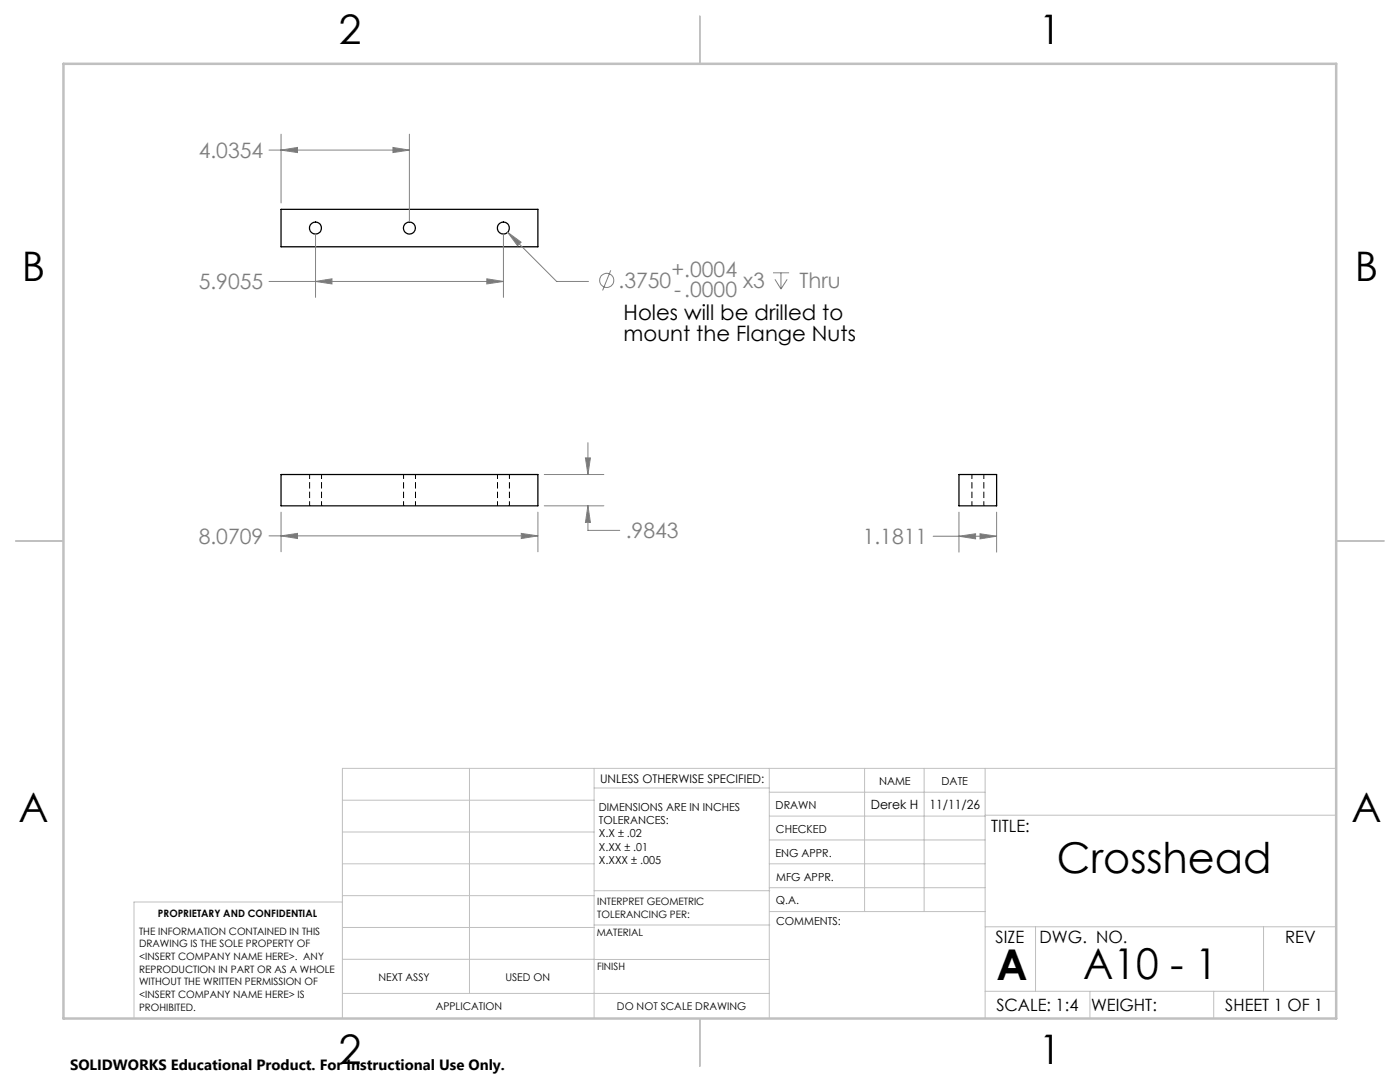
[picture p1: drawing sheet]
<svg xmlns="http://www.w3.org/2000/svg" width="279mm" height="216mm" viewBox="0 0 279 216" stroke-linecap="round" stroke-linejoin="round" font-family="sans-serif">
<path d="M61.8 94.7v6.2M80.5 94.7v6.2M99.3 94.7v6.2M194 94.7v6.2M64.2 100.9v-6.2M82.9 100.9v-6.2M101.7 100.9v-6.2M196.3 100.9v-6.2" fill="none" stroke="#000" stroke-width=".2" stroke-dasharray="1.3 .6" stroke-dashoffset=".4" stroke-linecap="butt"/>
<g fill="none" stroke="#000" stroke-width=".25">
<path d="M56.1 41.8h51.3v7.4h-51.3zM56.1 94.7h51.3v6.2h-51.3zM191.4 94.7h7.5v6.2h-7.5z"/>
<circle cx="63" cy="45.5" r="1.2"/>
<circle cx="81.7" cy="45.5" r="1.19"/>
<circle cx="100.5" cy="45.5" r="1.2"/>
</g>
<path d="M108.6 94.7h11.9M116.8 91.4h1l-.5 3.3zM117.3 88.3v6.4M108.6 100.9h11.9M117.3 100.9v4.9h6.4" fill="none" stroke="#808080" stroke-width=".2"/>
<g fill="none" stroke="#c0c0c0" stroke-width=".2">
<path d="M68.3 159.7h50.3M93.7 153.3v44.9M118.6 153.3v49.9M118.6 157.2h34.9M153.5 153.3v49.9M153.5 158.1h43.1M172.5 153.3v28.6M184.4 153.3v28.6M196.6 153.3v49.9M266.7 153.3h-198.4v49.9M68.3 178.7h50.3M68.3 172.4h50.3"/>
<path d="M68.3 166h50.3M68.3 180h-41.6v23.2M118.6 177.7h35M153.5 167.6h43.1M153.5 162.8h43.1M153.5 172.4h43.1M153.5 177.1h43.1M196.6 162.7h70.1M68.3 198.2h85.2M68.3 191.4l85.2 .1M68.3 185.1h50.3M118.6 184.6h35"/>
<path d="M153.6 181.9h43M196.6 197.8h70.1M196.6 184.9h70.1M206.7 184.9v12.9M217.5 197.8v5.4M242.2 197.8v5.4M252.2 184.9v12.9"/>
</g>
<path d="M139.7 3.2v9.5M3.1 107.9h9.6M266.7 107.9h9.5M139.7 203.2v9.6" fill="none" stroke="#c0c0c0" stroke-width=".25"/>
<path d="M12.7 12.7h254v190.5h-254z" fill="none" stroke="#c0c0c0" stroke-width=".5"/>
<path d="M116.8 91.4h1l-.5 3.3z" fill="#808080"/>
<path d="M117.3 100.9l.5 3.3h-1z" fill="none" stroke="#808080" stroke-width=".2"/>
<path d="M117.3 100.9l.5 3.3h-1z" fill="#808080"/>
<path d="M53.7 106.9h53.7M56.1 106.9l3.3-.5v1.1zM56.1 102.2v7.9M107.4 102.2v7.9" fill="none" stroke="#808080" stroke-width=".2"/>
<path d="M56.1 106.9l3.3-.5v1.1z" fill="#808080"/>
<path d="M104 106.4l3.4 .5-3.4 .6z" fill="none" stroke="#808080" stroke-width=".2"/>
<path d="M104 106.4l3.4 .5-3.4 .6z" fill="#808080"/>
<g fill="none" stroke="#808080" stroke-width=".2">
<path d="M101.3 46.4l2.7 1.9-.7 .7zM101.3 46.4l9.8 9.8h6.3M121.9 53.9l-1.6 4.1M154.3 54.4h3.2M154.7 55.7l1.2 2M155.9 54.4v3.3M157.1 55.7l-1.2 2"/>
<circle cx="121.1" cy="56" r="1.4"/>
</g>
<path d="M101.3 46.4l2.7 1.9-.7 .7z" fill="#808080"/>
<path d="M53.7 56.2h46.8M63 46.8v12.5M97.2 55.6l3.3 .6-3.3 .5zM100.5 46.8v12.5" fill="none" stroke="#808080" stroke-width=".2"/>
<path d="M97.2 55.6l3.3 .6-3.3 .5z" fill="#808080"/>
<path d="M63 56.2l3.3-.6v1.1z" fill="none" stroke="#808080" stroke-width=".2"/>
<path d="M63 56.2l3.3-.6v1.1z" fill="#808080"/>
<path d="M53.7 30h28M56.1 26.8v13.7M78.4 29.4l3.3 .6-3.3 .4zM81.7 26.8v17.4" fill="none" stroke="#808080" stroke-width=".2"/>
<path d="M78.4 29.4l3.3 .6-3.3 .4z" fill="#808080"/>
<path d="M56.1 30l3.3-.6v1z" fill="none" stroke="#808080" stroke-width=".2"/>
<path d="M56.1 30l3.3-.6v1z" fill="#808080"/>
<path d="M186.2 107h12.7M191.4 107l3.3-.5v1zM191.4 102.2v8M198.9 102.2v8" fill="none" stroke="#808080" stroke-width=".2"/>
<path d="M191.4 107l3.3-.5v1z" fill="#808080"/>
<path d="M195.6 106.5l3.3 .5-3.3 .5z" fill="none" stroke="#808080" stroke-width=".2"/>
<path d="M195.6 106.5l3.3 .5-3.3 .5z" fill="#808080"/>
<g font-size="8.5">
<text x="210.9" y="174.2">Crosshead</text>
<text x="198.9" y="195.5">A</text>
<text x="216.2" y="195.4">A10 - 1</text>
</g>
<g font-size="8.1">
<text x="67.6" y="8.9">2</text>
<text x="207.3" y="8.9">1</text>
<text x="4.4" y="56.2">B</text>
<text x="270.4" y="56.2">B</text>
<text x="3.7" y="164.1">A</text>
<text x="269.7" y="164.1">A</text>
<text x="67.6" y="212.4">2</text>
<text x="207.3" y="212.4">1</text>
</g>
<g font-size="4.2" fill="#808080">
<text x="39.7" y="31.5">4.0354</text>
<text x="39.7" y="57.7">5.9055</text>
<text x="123.4" y="57.5">.3750</text>
<text x="134" y="55.2">+.0004</text>
<text x="134.6" y="59.3">-.0000</text>
<text x="148.3" y="57.5">x3</text>
<text x="159.5" y="57.5">Thru</text>
<text x="124.9" y="107.4">.9843</text>
<text x="39.7" y="108.5">8.0709</text>
<text x="172.2" y="108.6">1.1811</text>
</g>
<g font-size="4.2">
<text x="124.4" y="63.8">Holes will be drilled to</text>
<text x="124.4" y="68">mount the Flange Nuts</text>
</g>
<g font-size="3.4">
<text x="197.8" y="166">TITLE:</text>
<text x="198.7" y="188.1">SIZE</text>
<text x="207.5" y="188.1">DWG. NO.</text>
<text x="256.5" y="188.2">REV</text>
<text x="198.8" y="201.7">SCALE: 1:4</text>
<text x="217.7" y="201.8">WEIGHT:</text>
<text x="244.5" y="201.7">SHEET 1 OF 1</text>
</g>
<text font-size="3" x="14" y="213.5">SOLIDWORKS Educational Product. For Instructional Use Only.</text>
<g font-size="2.5">
<text x="173.8" y="161.4">Derek H</text>
<text x="185.5" y="161.4">11/11/26</text>
</g>
<text font-size="2.4" x="119.8" y="156.2">UNLESS OTHERWISE SPECIFIED:</text>
<g font-size="2.2">
<text x="119.5" y="161.8">DIMENSIONS ARE IN INCHES</text>
<text x="154.8" y="161.4">DRAWN</text>
<text x="175.4" y="156.6">NAME</text>
<text x="187.9" y="156.7">DATE</text>
<text x="119.5" y="164.4">TOLERANCES:</text>
<text x="119.5" y="167.1">X.X ± .02</text>
<text x="154.9" y="166.3">CHECKED</text>
<text x="119.5" y="169.7">X.XX ± .01</text>
<text x="119.5" y="172.4">X.XXX ± .005</text>
<text x="154.8" y="170.9">ENG APPR.</text>
<text x="154.9" y="175.7">MFG APPR.</text>
<text x="154.9" y="180.4">Q.A.</text>
<text x="154.9" y="184.6">COMMENTS:</text>
</g>
<g font-size="2.1">
<text x="75.5" y="195.7">NEXT ASSY</text>
<text x="100.9" y="195.7">USED ON</text>
<text x="86.9" y="201.5">APPLICATION</text>
<text x="123.1" y="201.6">DO NOT SCALE DRAWING</text>
</g>
<g font-size="2">
<text x="31.5" y="182.9">PROPRIETARY AND CONFIDENTIAL</text>
<text x="119.2" y="180.6">INTERPRET GEOMETRIC</text>
<text x="119.2" y="183.1">TOLERANCING PER:</text>
<text x="27.8" y="186.5">THE INFORMATION CONTAINED IN THIS</text>
<text x="27.8" y="189">DRAWING IS THE SOLE PROPERTY OF</text>
<text x="27.8" y="191.6">&lt;INSERT COMPANY NAME HERE&gt;. ANY</text>
<text x="119.1" y="186.7">MATERIAL</text>
<text x="27.8" y="194.1">REPRODUCTION IN PART OR AS A WHOLE</text>
<text x="27.8" y="196.6">WITHOUT THE WRITTEN PERMISSION OF</text>
<text x="119.1" y="193.5">FINISH</text>
<text x="27.8" y="199.1">&lt;INSERT COMPANY NAME HERE&gt; IS</text>
<text x="27.8" y="201.7">PROHIBITED.</text>
</g>
</svg>
